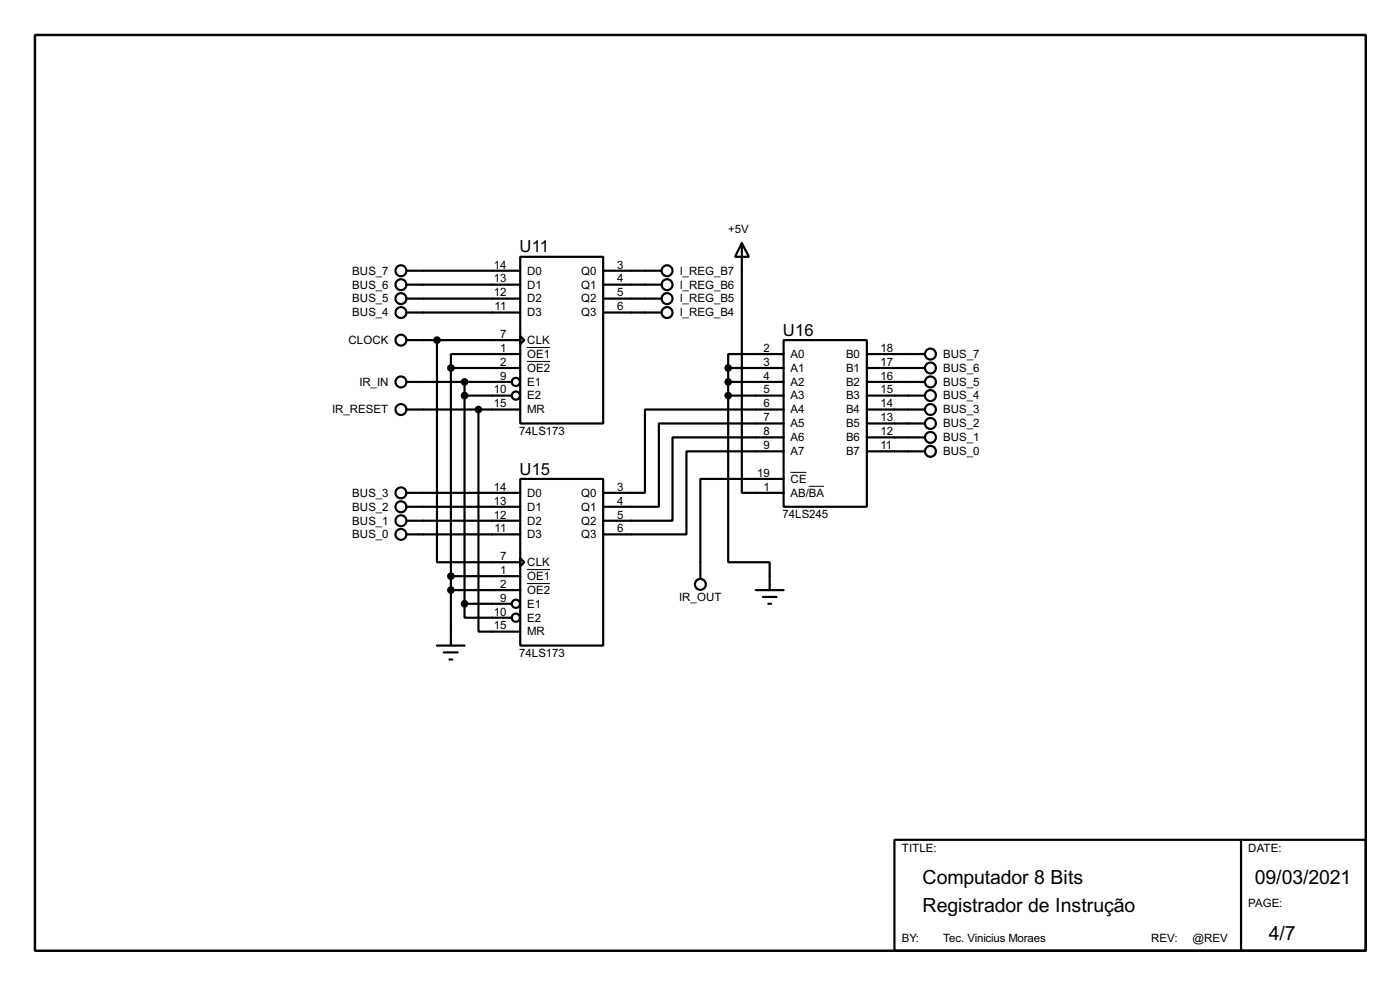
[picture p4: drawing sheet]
<svg xmlns="http://www.w3.org/2000/svg" width="256mm" height="180mm" viewBox="0 0 256 180" stroke-linecap="round" stroke-linejoin="round" font-family="sans-serif">
<path d="M6.4 6.4h243.8v167.6h-243.8z" fill="none" stroke="#000" stroke-width=".45"/>
<g fill="none" stroke="#000" stroke-width=".4">
<path d="M74.5 57.2h20.8M74.5 54.7h20.8M74.5 52.1h20.8M74.5 49.6h20.8M95.3 47h15.2v30.5h-15.2zM110.5 57.2h10.7M110.5 54.7h10.7M110.5 52.1h10.7M110.5 49.6h10.7M135.9 44.5l1.3 2.5h-2.5zM135.9 44.5v45.7h7.7M74.5 75h20.8"/>
<path d="M74.5 62.3h20.8M74.5 69.9h19.3M80.1 62.3v40.6h15.2M82.6 67.4h12.7M82.6 67.4v50.8M85.1 72.4h8.7M85.1 69.9v40.6M87.7 75v40.6h7.6M95.3 61.5l.8 .8-.8 .7zM95.3 64.8h-12.7v2.6M133.4 72.4v30.5h7.6v5.1M133.4 72.4h10.2"/>
<path d="M133.4 67.4h10.2M133.4 69.9h10.2M133.4 67.4v5M143.6 62.3h15.2v30.5h-15.2zM143.6 75h-25.4v15.2h-7.7M143.6 77.5h-22.9v15.3h-10.2M143.6 64.8h-10.2v2.6M158.8 75h10.7M158.8 72.4h10.7M158.8 67.4h10.7M158.8 69.9h10.7M158.8 64.8h10.7"/>
<path d="M158.8 77.5h10.7M74.5 90.2h20.8M74.5 92.8h20.8M74.5 95.3h20.8M74.5 97.8h20.8M95.3 87.7h15.2v30.5h-15.2zM143.6 80.1h-20.4v15.2h-12.7M143.6 82.6h-17.8v15.2h-15.3M143.6 87.7h-15.3v18.3M158.8 80.1h10.7M158.8 82.6h10.7M80.1 118.2h5"/>
<path d="M81.3 119.4h2.6M82.6 105.5h12.7M82.6 108h12.7M85.1 110.5v2.6h8.7M85.1 110.5h8.7M95.3 102.2l.8 .7-.8 .8zM138.5 108h5.1M139.8 109.3h2.5M140.8 110.5h.5M82.4 120.7h.5M163.9 153.7h86.3v20.3h-86.3zM227.4 153.7v20.3"/>
<circle cx="73.4" cy="49.6" r="1"/>
<circle cx="73.4" cy="54.7" r="1"/>
<circle cx="73.4" cy="52.1" r="1"/>
<circle cx="73.4" cy="57.2" r="1"/>
<circle cx="122.2" cy="49.6" r="1"/>
<circle cx="122.2" cy="54.7" r="1"/>
<circle cx="122.2" cy="57.2" r="1"/>
<circle cx="122.2" cy="52.1" r="1"/>
<circle cx="73.4" cy="62.3" r="1"/>
<circle cx="73.4" cy="75" r="1"/>
<circle cx="73.4" cy="69.9" r="1"/>
<circle cx="94.5" cy="72.4" r=".75"/>
<circle cx="94.5" cy="69.9" r=".75"/>
<circle cx="170.4" cy="72.4" r="1"/>
<circle cx="170.4" cy="77.5" r="1"/>
<circle cx="170.4" cy="67.4" r="1"/>
<circle cx="170.4" cy="64.8" r="1"/>
<circle cx="170.4" cy="75" r="1"/>
<circle cx="170.4" cy="69.9" r="1"/>
<circle cx="73.4" cy="97.8" r="1"/>
<circle cx="73.4" cy="92.8" r="1"/>
<circle cx="73.4" cy="95.3" r="1"/>
<circle cx="73.4" cy="90.2" r="1"/>
<circle cx="170.4" cy="80.1" r="1"/>
<circle cx="170.4" cy="82.6" r="1"/>
<circle cx="94.5" cy="110.5" r=".75"/>
<circle cx="94.5" cy="113.1" r=".75"/>
<circle cx="128.3" cy="107" r="1"/>
</g>
<path d="M96.6 63.6h4.2M96.6 66.2h4.2M144.8 86.5h3M148.2 89h2.8M96.6 104.3h4.2M96.6 106.8h4.2" fill="none" stroke="#000" stroke-width=".18"/>
<g fill="#000" stroke="#000" stroke-width=".4">
<circle cx="80" cy="62.3" r=".5"/>
<circle cx="82.6" cy="67.4" r=".5"/>
<circle cx="85.1" cy="72.4" r=".5"/>
<circle cx="85.1" cy="69.9" r=".5"/>
<circle cx="87.6" cy="75" r=".5"/>
<circle cx="133.4" cy="67.4" r=".5"/>
<circle cx="133.4" cy="69.9" r=".5"/>
<circle cx="133.4" cy="72.4" r=".5"/>
<circle cx="82.6" cy="105.5" r=".5"/>
<circle cx="82.6" cy="108" r=".5"/>
<circle cx="85.1" cy="110.5" r=".5"/>
</g>
<g font-size="4">
<text x="169" y="161.9">Computador 8 Bits</text>
<text x="229.9" y="161.9">09/03/2021</text>
<text x="169" y="166.9">Registrador de Instrução</text>
<text x="232.5" y="172">4/7</text>
</g>
<g font-size="3.4">
<text x="95.2" y="46.2">U11</text>
<text x="143.4" y="61.4">U16</text>
<text x="95.2" y="86.9">U15</text>
</g>
<g font-size="2.4">
<text x="133.4" y="42.7">+5V</text>
<text x="64.5" y="52.8">BUS_6</text>
<text x="64.5" y="50.3">BUS_7</text>
<text x="90.5" y="49.2">14</text>
<text x="90.5" y="51.7">13</text>
<text x="96.6" y="50.3">D0</text>
<text x="96.6" y="52.8">D1</text>
<text x="106.5" y="50.3">Q0</text>
<text x="106.5" y="52.8">Q1</text>
<text x="113.1" y="49.2">3</text>
<text x="113.1" y="51.7">4</text>
<text x="124.5" y="50.3">I_REG_B7</text>
<text x="124.5" y="52.8">I_REG_B6</text>
<text x="64.5" y="57.9">BUS_4</text>
<text x="64.5" y="55.4">BUS_5</text>
<text x="90.5" y="54.3">12</text>
<text x="90.6" y="56.8">11</text>
<text x="96.6" y="55.4">D2</text>
<text x="96.6" y="57.9">D3</text>
<text x="106.5" y="55.4">Q2</text>
<text x="106.5" y="57.9">Q3</text>
<text x="113.1" y="54.3">5</text>
<text x="113.1" y="56.8">6</text>
<text x="124.5" y="55.4">I_REG_B5</text>
<text x="124.5" y="57.9">I_REG_B4</text>
<text x="63.8" y="63">CLOCK</text>
<text x="91.6" y="61.9">7</text>
<text x="91.6" y="64.4">1</text>
<text x="96.6" y="63">CLK</text>
<text x="96.6" y="65.5">OE1</text>
<text x="139.9" y="64.4">2</text>
<text x="144.8" y="65.5">A0</text>
<text x="155" y="65.5">B0</text>
<text x="161.3" y="64.4">18</text>
<text x="172.8" y="65.5">BUS_7</text>
<text x="65.8" y="70.6">IR_IN</text>
<text x="90.5" y="72">10</text>
<text x="91.6" y="67">2</text>
<text x="91.6" y="69.5">9</text>
<text x="96.6" y="68.1">OE2</text>
<text x="96.6" y="70.6">E1</text>
<text x="139.9" y="67">3</text>
<text x="139.9" y="69.5">4</text>
<text x="139.9" y="72">5</text>
<text x="144.8" y="68.1">A1</text>
<text x="144.8" y="70.6">A2</text>
<text x="155" y="68.1">B1</text>
<text x="155" y="70.6">B2</text>
<text x="161.3" y="67">17</text>
<text x="161.3" y="69.5">16</text>
<text x="161.3" y="72">15</text>
<text x="172.8" y="68.1">BUS_6</text>
<text x="172.8" y="70.6">BUS_5</text>
<text x="60.8" y="75.7">IR_RESET</text>
<text x="90.5" y="74.6">15</text>
<text x="96.6" y="73.1">E2</text>
<text x="96.6" y="75.7">MR</text>
<text x="139.9" y="74.6">6</text>
<text x="139.9" y="77.1">7</text>
<text x="144.8" y="73.1">A3</text>
<text x="144.8" y="75.7">A4</text>
<text x="155" y="73.1">B3</text>
<text x="155" y="75.7">B4</text>
<text x="161.3" y="74.6">14</text>
<text x="161.3" y="77.1">13</text>
<text x="172.8" y="73.1">BUS_4</text>
<text x="172.8" y="75.7">BUS_3</text>
<text x="95.1" y="79.6">74LS173</text>
<text x="139.9" y="79.7">8</text>
<text x="139.9" y="82.2">9</text>
<text x="144.8" y="78.2">A5</text>
<text x="144.8" y="80.8">A6</text>
<text x="144.8" y="83.3">A7</text>
<text x="155" y="78.2">B5</text>
<text x="155" y="80.8">B6</text>
<text x="155" y="83.3">B7</text>
<text x="161.3" y="79.7">12</text>
<text x="161.3" y="82.2">11</text>
<text x="172.8" y="80.8">BUS_1</text>
<text x="172.8" y="78.2">BUS_2</text>
<text x="172.8" y="83.3">BUS_0</text>
<text x="90.5" y="89.8">14</text>
<text x="113.1" y="89.8">3</text>
<text x="138.7" y="87.3">19</text>
<text x="139.9" y="89.8">1</text>
<text x="144.8" y="88.4">CE</text>
<text x="64.5" y="90.9">BUS_3</text>
<text x="64.5" y="93.5">BUS_2</text>
<text x="90.5" y="92.4">13</text>
<text x="90.5" y="94.9">12</text>
<text x="96.6" y="90.9">D0</text>
<text x="96.6" y="93.5">D1</text>
<text x="106.5" y="90.9">Q0</text>
<text x="106.5" y="93.5">Q1</text>
<text x="113.1" y="92.4">4</text>
<text x="113.1" y="94.9">5</text>
<text x="143.4" y="94.9">74LS245</text>
<text x="144.8" y="90.9">AB/BA</text>
<text x="64.5" y="96">BUS_1</text>
<text x="64.5" y="98.5">BUS_0</text>
<text x="90.6" y="97.4">11</text>
<text x="96.6" y="96">D2</text>
<text x="96.6" y="98.5">D3</text>
<text x="106.5" y="96">Q2</text>
<text x="106.5" y="98.5">Q3</text>
<text x="113.1" y="97.4">6</text>
<text x="91.6" y="102.5">7</text>
<text x="91.6" y="105.1">1</text>
<text x="91.6" y="107.6">2</text>
<text x="96.6" y="103.6">CLK</text>
<text x="96.6" y="106.2">OE1</text>
<text x="90.5" y="112.7">10</text>
<text x="91.6" y="110.1">9</text>
<text x="96.6" y="108.7">OE2</text>
<text x="96.6" y="111.2">E1</text>
<text x="96.6" y="113.8">E2</text>
<text x="124.4" y="110">IR_OUT</text>
<text x="90.5" y="115.2">15</text>
<text x="96.6" y="116.3">MR</text>
<text x="95.1" y="120.3">74LS173</text>
<text x="165.2" y="155.9">TITLE:</text>
<text x="228.7" y="155.9">DATE:</text>
<text x="228.7" y="166">PAGE:</text>
<text x="165.2" y="172.4">BY:</text>
<text x="172.8" y="172.4">Tec. Vinicius Moraes</text>
<text x="210.9" y="172.4">REV:</text>
<text x="218.5" y="172.4">@REV</text>
</g>
</svg>
